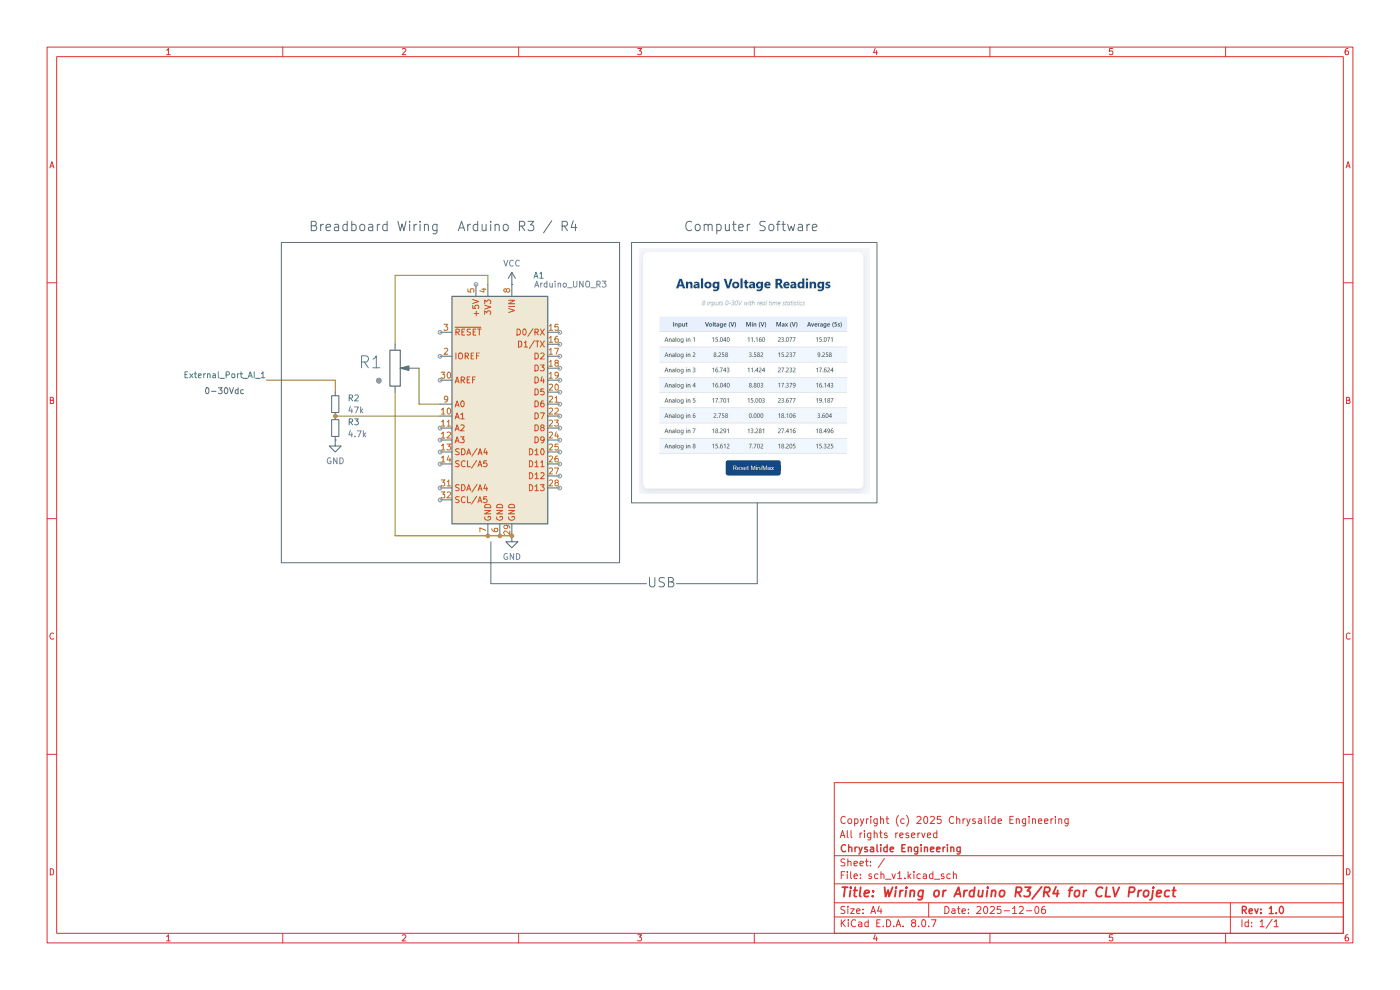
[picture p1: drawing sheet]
(kicad_sch
 (version 20231120)
 (generator "eeschema")
 (generator_version "8.0")
 (paper "A4")
 (title_block
  (title "Wiring or Arduino R3/R4 for CLV Project")
  (date "2025-12-06")
  (rev "1.0")
  (company "Chrysalide Engineering")
  (comment 1 "All rights reserved")
  (comment 2 "Copyright (c) 2025 Chrysalide Engineering"))
 (lib_symbols
  (symbol "Device:R_Small"
   (pin_numbers hide)
   (pin_names
    (offset 0.254) hide) (exclude_from_sim no) (in_bom yes) (on_board yes)
   (property "Reference" "R" (at 0.762 0.508 0) (effects (font (size 1.27 1.27)) (justify left)))
   (property "Value" "R_Small" (at 0.762 -1.016 0) (effects (font (size 1.27 1.27)) (justify left)))
   (property "Footprint" "" (at 0 0 0) (effects (font (size 1.27 1.27)) (hide yes)))
   (property "Datasheet" "~" (at 0 0 0) (effects (font (size 1.27 1.27)) (hide yes)))
   (property "Description" "Resistor, small symbol" (at 0 0 0) (effects (font (size 1.27 1.27)) (hide yes)))
   (symbol "R_Small_0_1"
    (rectangle (start -0.762 1.778) (end 0.762 -1.778) (stroke (width 0.2032) (type default)) (fill (type none))))
   (symbol "R_Small_1_1"
    (pin passive line (at 0 2.54 270) (length 0.762) (name "~" (effects (font (size 1.27 1.27)))) (number "1" (effects (font (size 1.27 1.27)))))
    (pin passive line (at 0 -2.54 90) (length 0.762) (name "~" (effects (font (size 1.27 1.27)))) (number "2" (effects (font (size 1.27 1.27)))))))
  (symbol "MCU_Module:Arduino_UNO_R3" (exclude_from_sim no) (in_bom yes) (on_board yes)
   (property "Reference" "A" (at -10.16 23.495 0) (effects (font (size 1.27 1.27)) (justify left bottom)))
   (property "Value" "Arduino_UNO_R3" (at 5.08 -26.67 0) (effects (font (size 1.27 1.27)) (justify left top)))
   (property "Footprint" "Module:Arduino_UNO_R3" (at 0 0 0) (effects (font (size 1.27 1.27)
    (italic yes)) (hide yes)))
   (property "Datasheet" "https://www.arduino.cc/en/Main/arduinoBoardUno" (at 0 0 0) (effects (font (size 1.27 1.27)) (hide yes)))
   (property "Description" "Arduino UNO Microcontroller Module, release 3" (at 0 0 0) (effects (font (size 1.27 1.27)) (hide yes)))
   (symbol "Arduino_UNO_R3_0_1"
    (rectangle (start -10.16 22.86) (end 10.16 -25.4) (stroke (width 0.254) (type default)) (fill (type background))))
   (symbol "Arduino_UNO_R3_1_1"
    (pin no_connect line (at -10.16 -20.32 0) (length 2.54) hide (name "NC" (effects (font (size 1.27 1.27)))) (number "1" (effects (font (size 1.27 1.27)))))
    (pin bidirectional line (at 12.7 -2.54 180) (length 2.54) (name "A1" (effects (font (size 1.27 1.27)))) (number "10" (effects (font (size 1.27 1.27)))))
    (pin bidirectional line (at 12.7 -5.08 180) (length 2.54) (name "A2" (effects (font (size 1.27 1.27)))) (number "11" (effects (font (size 1.27 1.27)))))
    (pin bidirectional line (at 12.7 -7.62 180) (length 2.54) (name "A3" (effects (font (size 1.27 1.27)))) (number "12" (effects (font (size 1.27 1.27)))))
    (pin bidirectional line (at 12.7 -10.16 180) (length 2.54) (name "SDA/A4" (effects (font (size 1.27 1.27)))) (number "13" (effects (font (size 1.27 1.27)))))
    (pin bidirectional line (at 12.7 -12.7 180) (length 2.54) (name "SCL/A5" (effects (font (size 1.27 1.27)))) (number "14" (effects (font (size 1.27 1.27)))))
    (pin bidirectional line (at -12.7 15.24 0) (length 2.54) (name "D0/RX" (effects (font (size 1.27 1.27)))) (number "15" (effects (font (size 1.27 1.27)))))
    (pin bidirectional line (at -12.7 12.7 0) (length 2.54) (name "D1/TX" (effects (font (size 1.27 1.27)))) (number "16" (effects (font (size 1.27 1.27)))))
    (pin bidirectional line (at -12.7 10.16 0) (length 2.54) (name "D2" (effects (font (size 1.27 1.27)))) (number "17" (effects (font (size 1.27 1.27)))))
    (pin bidirectional line (at -12.7 7.62 0) (length 2.54) (name "D3" (effects (font (size 1.27 1.27)))) (number "18" (effects (font (size 1.27 1.27)))))
    (pin bidirectional line (at -12.7 5.08 0) (length 2.54) (name "D4" (effects (font (size 1.27 1.27)))) (number "19" (effects (font (size 1.27 1.27)))))
    (pin output line (at 12.7 10.16 180) (length 2.54) (name "IOREF" (effects (font (size 1.27 1.27)))) (number "2" (effects (font (size 1.27 1.27)))))
    (pin bidirectional line (at -12.7 2.54 0) (length 2.54) (name "D5" (effects (font (size 1.27 1.27)))) (number "20" (effects (font (size 1.27 1.27)))))
    (pin bidirectional line (at -12.7 0 0) (length 2.54) (name "D6" (effects (font (size 1.27 1.27)))) (number "21" (effects (font (size 1.27 1.27)))))
    (pin bidirectional line (at -12.7 -2.54 0) (length 2.54) (name "D7" (effects (font (size 1.27 1.27)))) (number "22" (effects (font (size 1.27 1.27)))))
    (pin bidirectional line (at -12.7 -5.08 0) (length 2.54) (name "D8" (effects (font (size 1.27 1.27)))) (number "23" (effects (font (size 1.27 1.27)))))
    (pin bidirectional line (at -12.7 -7.62 0) (length 2.54) (name "D9" (effects (font (size 1.27 1.27)))) (number "24" (effects (font (size 1.27 1.27)))))
    (pin bidirectional line (at -12.7 -10.16 0) (length 2.54) (name "D10" (effects (font (size 1.27 1.27)))) (number "25" (effects (font (size 1.27 1.27)))))
    (pin bidirectional line (at -12.7 -12.7 0) (length 2.54) (name "D11" (effects (font (size 1.27 1.27)))) (number "26" (effects (font (size 1.27 1.27)))))
    (pin bidirectional line (at -12.7 -15.24 0) (length 2.54) (name "D12" (effects (font (size 1.27 1.27)))) (number "27" (effects (font (size 1.27 1.27)))))
    (pin bidirectional line (at -12.7 -17.78 0) (length 2.54) (name "D13" (effects (font (size 1.27 1.27)))) (number "28" (effects (font (size 1.27 1.27)))))
    (pin power_in line (at -2.54 -27.94 90) (length 2.54) (name "GND" (effects (font (size 1.27 1.27)))) (number "29" (effects (font (size 1.27 1.27)))))
    (pin input line (at 12.7 15.24 180) (length 2.54) (name "~{RESET}" (effects (font (size 1.27 1.27)))) (number "3" (effects (font (size 1.27 1.27)))))
    (pin input line (at 12.7 5.08 180) (length 2.54) (name "AREF" (effects (font (size 1.27 1.27)))) (number "30" (effects (font (size 1.27 1.27)))))
    (pin bidirectional line (at 12.7 -17.78 180) (length 2.54) (name "SDA/A4" (effects (font (size 1.27 1.27)))) (number "31" (effects (font (size 1.27 1.27)))))
    (pin bidirectional line (at 12.7 -20.32 180) (length 2.54) (name "SCL/A5" (effects (font (size 1.27 1.27)))) (number "32" (effects (font (size 1.27 1.27)))))
    (pin power_out line (at 2.54 25.4 270) (length 2.54) (name "3V3" (effects (font (size 1.27 1.27)))) (number "4" (effects (font (size 1.27 1.27)))))
    (pin power_out line (at 5.08 25.4 270) (length 2.54) (name "+5V" (effects (font (size 1.27 1.27)))) (number "5" (effects (font (size 1.27 1.27)))))
    (pin power_in line (at 0 -27.94 90) (length 2.54) (name "GND" (effects (font (size 1.27 1.27)))) (number "6" (effects (font (size 1.27 1.27)))))
    (pin power_in line (at 2.54 -27.94 90) (length 2.54) (name "GND" (effects (font (size 1.27 1.27)))) (number "7" (effects (font (size 1.27 1.27)))))
    (pin power_in line (at -2.54 25.4 270) (length 2.54) (name "VIN" (effects (font (size 1.27 1.27)))) (number "8" (effects (font (size 1.27 1.27)))))
    (pin bidirectional line (at 12.7 0 180) (length 2.54) (name "A0" (effects (font (size 1.27 1.27)))) (number "9" (effects (font (size 1.27 1.27)))))))
  (symbol "PCM_Generic:R-potentiometer,IEC"
   (pin_numbers hide)
   (pin_names
    (offset 0) hide) (exclude_from_sim no) (in_bom yes) (on_board yes)
   (property "Reference" "R" (at 2.54 2.54 0) (effects (font (size 2.54 2.54)) (justify left)))
   (property "Value" "R-potentiometer,IEC" (at 2.54 -2.54 0) (effects (font (size 0.001 0.001)) (justify left) (hide yes)))
   (property "Footprint" "" (at 0 0 0) (effects (font (size 2.54 2.54)) (hide yes)))
   (property "Datasheet" "" (at 0 0 0) (effects (font (size 2.54 2.54)) (hide yes)))
   (property "Description" "potentiometer with movable/rotating/sliding contact (IEC)" (at 0 0 0) (effects (font (size 1.27 1.27)) (hide yes)))
   (property "Sim.Pins" "1=1 2=2 3=3" (at 0 0 0) (effects (font (size 1.27 1.27)) (hide yes)))
   (property "Sim.Device" "SPICE" (at -2.54 2.54 0) (effects (font (size 2.54 2.54)) (justify right) (hide yes)))
   (property "Sim.Params" "type=\"A\" model=\"lin100k\" lib=\"R-potentiometer.lib\"" (at 0 0 0) (effects (font (size 1.27 1.27)) (hide yes)))
   (property "Indicator" "●" (at 2.54 -2.54 0) (effects (font (size 1.27 1.27)) (justify left)))
   (symbol "R-potentiometer,IEC_1_1"
    (rectangle (start -1.0922 3.81) (end 1.0922 -3.81) (stroke (width 0.254) (type default)) (fill (type none)))
    (polyline (pts (xy 1.0922 0) (xy 2.921 0.4826) (xy 2.921 -0.4826) (xy 1.0922 0)) (stroke (width 0.254) (type default)) (fill (type outline)))
    (pin passive line (at 0 -5.08 90) (length 1.27) (name "a" (effects (font (size 1.27 1.27)))) (number "1" (effects (font (size 1.8288 1.8288)))))
    (pin passive line (at 5.08 0 180) (length 3.9878) (name "b" (effects (font (size 1.27 1.27)))) (number "2" (effects (font (size 1.8288 1.8288)))))
    (pin passive line (at 0 5.08 270) (length 1.27) (name "c" (effects (font (size 1.27 1.27)))) (number "3" (effects (font (size 1.8288 1.8288)))))))
  (symbol "power:GND"
   (power)
   (pin_numbers hide)
   (pin_names
    (offset 0) hide) (exclude_from_sim no) (in_bom yes) (on_board yes)
   (property "Reference" "#PWR" (at 0 -6.35 0) (effects (font (size 1.27 1.27)) (hide yes)))
   (property "Value" "GND" (at 0 -3.81 0) (effects (font (size 1.27 1.27))))
   (property "Footprint" "" (at 0 0 0) (effects (font (size 1.27 1.27)) (hide yes)))
   (property "Datasheet" "" (at 0 0 0) (effects (font (size 1.27 1.27)) (hide yes)))
   (property "Description" "Power symbol creates a global label with name \"GND\" , ground" (at 0 0 0) (effects (font (size 1.27 1.27)) (hide yes)))
   (symbol "GND_0_1"
    (polyline (pts (xy 0 0) (xy 0 -1.27) (xy 1.27 -1.27) (xy 0 -2.54) (xy -1.27 -1.27) (xy 0 -1.27)) (stroke (width 0) (type default)) (fill (type none))))
   (symbol "GND_1_1"
    (pin power_in line (at 0 0 270) (length 0) (name "~" (effects (font (size 1.27 1.27)))) (number "1" (effects (font (size 1.27 1.27)))))))
  (symbol "power:VCC"
   (power)
   (pin_numbers hide)
   (pin_names
    (offset 0) hide) (exclude_from_sim no) (in_bom yes) (on_board yes)
   (property "Reference" "#PWR" (at 0 -3.81 0) (effects (font (size 1.27 1.27)) (hide yes)))
   (property "Value" "VCC" (at 0 3.556 0) (effects (font (size 1.27 1.27))))
   (property "Footprint" "" (at 0 0 0) (effects (font (size 1.27 1.27)) (hide yes)))
   (property "Datasheet" "" (at 0 0 0) (effects (font (size 1.27 1.27)) (hide yes)))
   (property "Description" "Power symbol creates a global label with name \"VCC\"" (at 0 0 0) (effects (font (size 1.27 1.27)) (hide yes)))
   (symbol "VCC_0_1"
    (polyline (pts (xy -0.762 1.27) (xy 0 2.54)) (stroke (width 0) (type default)) (fill (type none)))
    (polyline (pts (xy 0 0) (xy 0 2.54)) (stroke (width 0) (type default)) (fill (type none)))
    (polyline (pts (xy 0 2.54) (xy 0.762 1.27)) (stroke (width 0) (type default)) (fill (type none))))
   (symbol "VCC_1_1"
    (pin power_in line (at 0 0 90) (length 0) (name "~" (effects (font (size 1.27 1.27)))) (number "1" (effects (font (size 1.27 1.27))))))))
 (junction
  (at 71.12 88.265)
  (diameter 0)
  (color 0 0 0 0))
 (junction
  (at 103.505 113.665)
  (diameter 0)
  (color 0 0 0 0))
 (junction
  (at 106.045 113.665)
  (diameter 0)
  (color 0 0 0 0))
 (junction
  (at 108.585 113.665)
  (diameter 0)
  (color 0 0 0 0))
 (wire
  (pts (xy 83.82 83.185) (xy 83.82 113.665))
  (stroke (width 0) (type default)))
 (wire
  (pts (xy 108.585 113.665) (xy 106.045 113.665))
  (stroke (width 0) (type default)))
 (wire
  (pts (xy 103.505 60.325) (xy 103.505 58.42))
  (stroke (width 0) (type default)))
 (wire
  (pts (xy 106.045 113.665) (xy 103.505 113.665))
  (stroke (width 0) (type default)))
 (polyline
  (pts (xy 104.14 123.825) (xy 137.16 123.825))
  (stroke (width 0) (type default)))
 (polyline
  (pts (xy 104.14 114.935) (xy 104.14 123.825))
  (stroke (width 0) (type default)))
 (wire
  (pts (xy 71.12 88.265) (xy 93.345 88.265))
  (stroke (width 0) (type default)))
 (wire
  (pts (xy 56.515 80.645) (xy 71.12 80.645))
  (stroke (width 0) (type default)))
 (wire
  (pts (xy 83.82 58.42) (xy 83.82 73.025))
  (stroke (width 0) (type default)))
 (wire
  (pts (xy 88.9 78.105) (xy 88.9 85.725))
  (stroke (width 0) (type default)))
 (polyline
  (pts (xy 160.655 106.68) (xy 160.655 123.825))
  (stroke (width 0) (type default)))
 (wire
  (pts (xy 71.12 80.645) (xy 71.12 83.185))
  (stroke (width 0) (type default)))
 (wire
  (pts (xy 103.505 58.42) (xy 83.82 58.42))
  (stroke (width 0) (type default)))
 (wire
  (pts (xy 83.82 113.665) (xy 103.505 113.665))
  (stroke (width 0) (type default)))
 (polyline
  (pts (xy 143.51 123.825) (xy 160.655 123.825))
  (stroke (width 0) (type default)))
 (wire
  (pts (xy 88.9 85.725) (xy 93.345 85.725))
  (stroke (width 0) (type default)))
 (rectangle
  (start 59.69 51.435)
  (end 131.445 119.38)
  (stroke (width 0) (type default))
  (fill (type none)))
 (rectangle
  (start 133.985 51.435)
  (end 186.055 106.68)
  (stroke (width 0) (type default))
  (fill (type none)))
 (image
  (at 160.02 78.74)
  (scale 0.407186)
  (data))
 (text "Arduino R3 / R4"
  (exclude_from_sim no)
  (at 109.855 48.26 0)
  (effects (font (size 2 2))))
 (text "Computer Software"
  (exclude_from_sim no)
  (at 159.385 48.26 0)
  (effects (font (size 2 2))))
 (text "Breadboard Wiring"
  (exclude_from_sim no)
  (at 79.375 48.26 0)
  (effects (font (size 2 2))))
 (text "0-30Vdc"
  (exclude_from_sim no)
  (at 47.625 83.185 0)
  (effects (font (size 1.27 1.27))))
 (text "USB"
  (exclude_from_sim no)
  (at 140.335 123.825 0)
  (effects (font (size 2 2))))
 (label "External_Port_AI_1"
  (at 56.515 80.645 180)
  (fields_autoplaced yes)
  (effects (font (size 1.27 1.27)) (justify right bottom)))
 (symbol
  (lib_id "PCM_Generic:R-potentiometer,IEC")
  (at 83.82 78.105 0)
  (unit 1)
  (exclude_from_sim no)
  (in_bom yes)
  (on_board yes)
  (dnp no)
  (property "Reference" "R1" (at 81.28 76.8349 0) (effects (font (size 2.54 2.54)) (justify right)))
  (property "Value" "R-potentiometer,IEC" (at 86.36 80.645 0) (effects (font (size 0.001 0.001)) (justify left) (hide yes)))
  (property "Footprint" "" (at 83.82 78.105 0) (effects (font (size 2.54 2.54)) (hide yes)))
  (property "Datasheet" "" (at 83.82 78.105 0) (effects (font (size 2.54 2.54)) (hide yes)))
  (property "Description" "potentiometer with movable/rotating/sliding contact (IEC)" (at 83.82 78.105 0) (effects (font (size 1.27 1.27)) (hide yes)))
  (property "Field-1" "type=\"A\" model=\"lin100k\" lib=\"R-potentiometer.lib\"" (at 83.82 78.105 0) (effects (font (size 1.27 1.27)) (hide yes)))
  (property "Indicator" "●" (at 81.28 80.6449 0) (effects (font (size 1.27 1.27)) (justify right)))
  (pin "1")
  (pin "2")
  (pin "3"))
 (symbol
  (lib_id "MCU_Module:Arduino_UNO_R3")
  (at 106.045 85.725 0)
  (mirror y)
  (unit 1)
  (exclude_from_sim no)
  (in_bom yes)
  (on_board yes)
  (dnp no)
  (property "Reference" "A1" (at 115.57 58.42 0) (effects (font (size 1.27 1.27)) (justify left)))
  (property "Value" "Arduino_UNO_R3" (at 128.905 60.325 0) (effects (font (size 1.27 1.27)) (justify left)))
  (property "Footprint" "Module:Arduino_UNO_R3" (at 106.045 85.725 0) (effects (font (size 1.27 1.27)
    (italic yes)) (hide yes)))
  (property "Datasheet" "https://www.arduino.cc/en/Main/arduinoBoardUno" (at 106.045 85.725 0) (effects (font (size 1.27 1.27)) (hide yes)))
  (property "Description" "Arduino UNO Microcontroller Module, release 3" (at 106.045 85.725 0) (effects (font (size 1.27 1.27)) (hide yes)))
  (pin "10")
  (pin "11")
  (pin "13")
  (pin "14")
  (pin "15")
  (pin "16")
  (pin "12")
  (pin "1")
  (pin "32")
  (pin "7")
  (pin "6")
  (pin "17")
  (pin "28")
  (pin "24")
  (pin "31")
  (pin "21")
  (pin "26")
  (pin "8")
  (pin "4")
  (pin "29")
  (pin "27")
  (pin "18")
  (pin "20")
  (pin "23")
  (pin "3")
  (pin "25")
  (pin "9")
  (pin "19")
  (pin "2")
  (pin "22")
  (pin "30")
  (pin "5"))
 (symbol
  (lib_id "Device:R_Small")
  (at 71.12 85.725 0)
  (unit 1)
  (exclude_from_sim no)
  (in_bom yes)
  (on_board yes)
  (dnp no)
  (fields_autoplaced yes)
  (property "Reference" "R2" (at 73.66 84.4549 0) (effects (font (size 1.27 1.27)) (justify left)))
  (property "Value" "47k" (at 73.66 86.9949 0) (effects (font (size 1.27 1.27)) (justify left)))
  (property "Footprint" "" (at 71.12 85.725 0) (effects (font (size 1.27 1.27)) (hide yes)))
  (property "Datasheet" "~" (at 71.12 85.725 0) (effects (font (size 1.27 1.27)) (hide yes)))
  (property "Description" "Resistor, small symbol" (at 71.12 85.725 0) (effects (font (size 1.27 1.27)) (hide yes)))
  (pin "1")
  (pin "2"))
 (symbol
  (lib_id "power:VCC")
  (at 108.585 60.325 0)
  (mirror y)
  (unit 1)
  (exclude_from_sim no)
  (in_bom yes)
  (on_board yes)
  (dnp no)
  (fields_autoplaced yes)
  (property "Reference" "#PWR02" (at 108.585 64.135 0) (effects (font (size 1.27 1.27)) (hide yes)))
  (property "Value" "VCC" (at 108.585 55.88 0) (effects (font (size 1.27 1.27))))
  (property "Footprint" "" (at 108.585 60.325 0) (effects (font (size 1.27 1.27)) (hide yes)))
  (property "Datasheet" "" (at 108.585 60.325 0) (effects (font (size 1.27 1.27)) (hide yes)))
  (property "Description" "Power symbol creates a global label with name \"VCC\"" (at 108.585 60.325 0) (effects (font (size 1.27 1.27)) (hide yes)))
  (pin "1"))
 (symbol
  (lib_id "power:GND")
  (at 108.585 113.665 0)
  (mirror y)
  (unit 1)
  (exclude_from_sim no)
  (in_bom yes)
  (on_board yes)
  (dnp no)
  (fields_autoplaced yes)
  (property "Reference" "#PWR01" (at 108.585 120.015 0) (effects (font (size 1.27 1.27)) (hide yes)))
  (property "Value" "GND" (at 108.585 118.11 0) (effects (font (size 1.27 1.27))))
  (property "Footprint" "" (at 108.585 113.665 0) (effects (font (size 1.27 1.27)) (hide yes)))
  (property "Datasheet" "" (at 108.585 113.665 0) (effects (font (size 1.27 1.27)) (hide yes)))
  (property "Description" "Power symbol creates a global label with name \"GND\" , ground" (at 108.585 113.665 0) (effects (font (size 1.27 1.27)) (hide yes)))
  (pin "1"))
 (symbol
  (lib_id "power:GND")
  (at 71.12 93.345 0)
  (unit 1)
  (exclude_from_sim no)
  (in_bom yes)
  (on_board yes)
  (dnp no)
  (fields_autoplaced yes)
  (property "Reference" "#PWR03" (at 71.12 99.695 0) (effects (font (size 1.27 1.27)) (hide yes)))
  (property "Value" "GND" (at 71.12 97.79 0) (effects (font (size 1.27 1.27))))
  (property "Footprint" "" (at 71.12 93.345 0) (effects (font (size 1.27 1.27)) (hide yes)))
  (property "Datasheet" "" (at 71.12 93.345 0) (effects (font (size 1.27 1.27)) (hide yes)))
  (property "Description" "Power symbol creates a global label with name \"GND\" , ground" (at 71.12 93.345 0) (effects (font (size 1.27 1.27)) (hide yes)))
  (pin "1"))
 (symbol
  (lib_id "Device:R_Small")
  (at 71.12 90.805 0)
  (unit 1)
  (exclude_from_sim no)
  (in_bom yes)
  (on_board yes)
  (dnp no)
  (fields_autoplaced yes)
  (property "Reference" "R3" (at 73.66 89.5349 0) (effects (font (size 1.27 1.27)) (justify left)))
  (property "Value" "4.7k" (at 73.66 92.0749 0) (effects (font (size 1.27 1.27)) (justify left)))
  (property "Footprint" "" (at 71.12 90.805 0) (effects (font (size 1.27 1.27)) (hide yes)))
  (property "Datasheet" "~" (at 71.12 90.805 0) (effects (font (size 1.27 1.27)) (hide yes)))
  (property "Description" "Resistor, small symbol" (at 71.12 90.805 0) (effects (font (size 1.27 1.27)) (hide yes)))
  (pin "1")
  (pin "2"))
 (sheet_instances
  (path ""
   (page "1"))))
